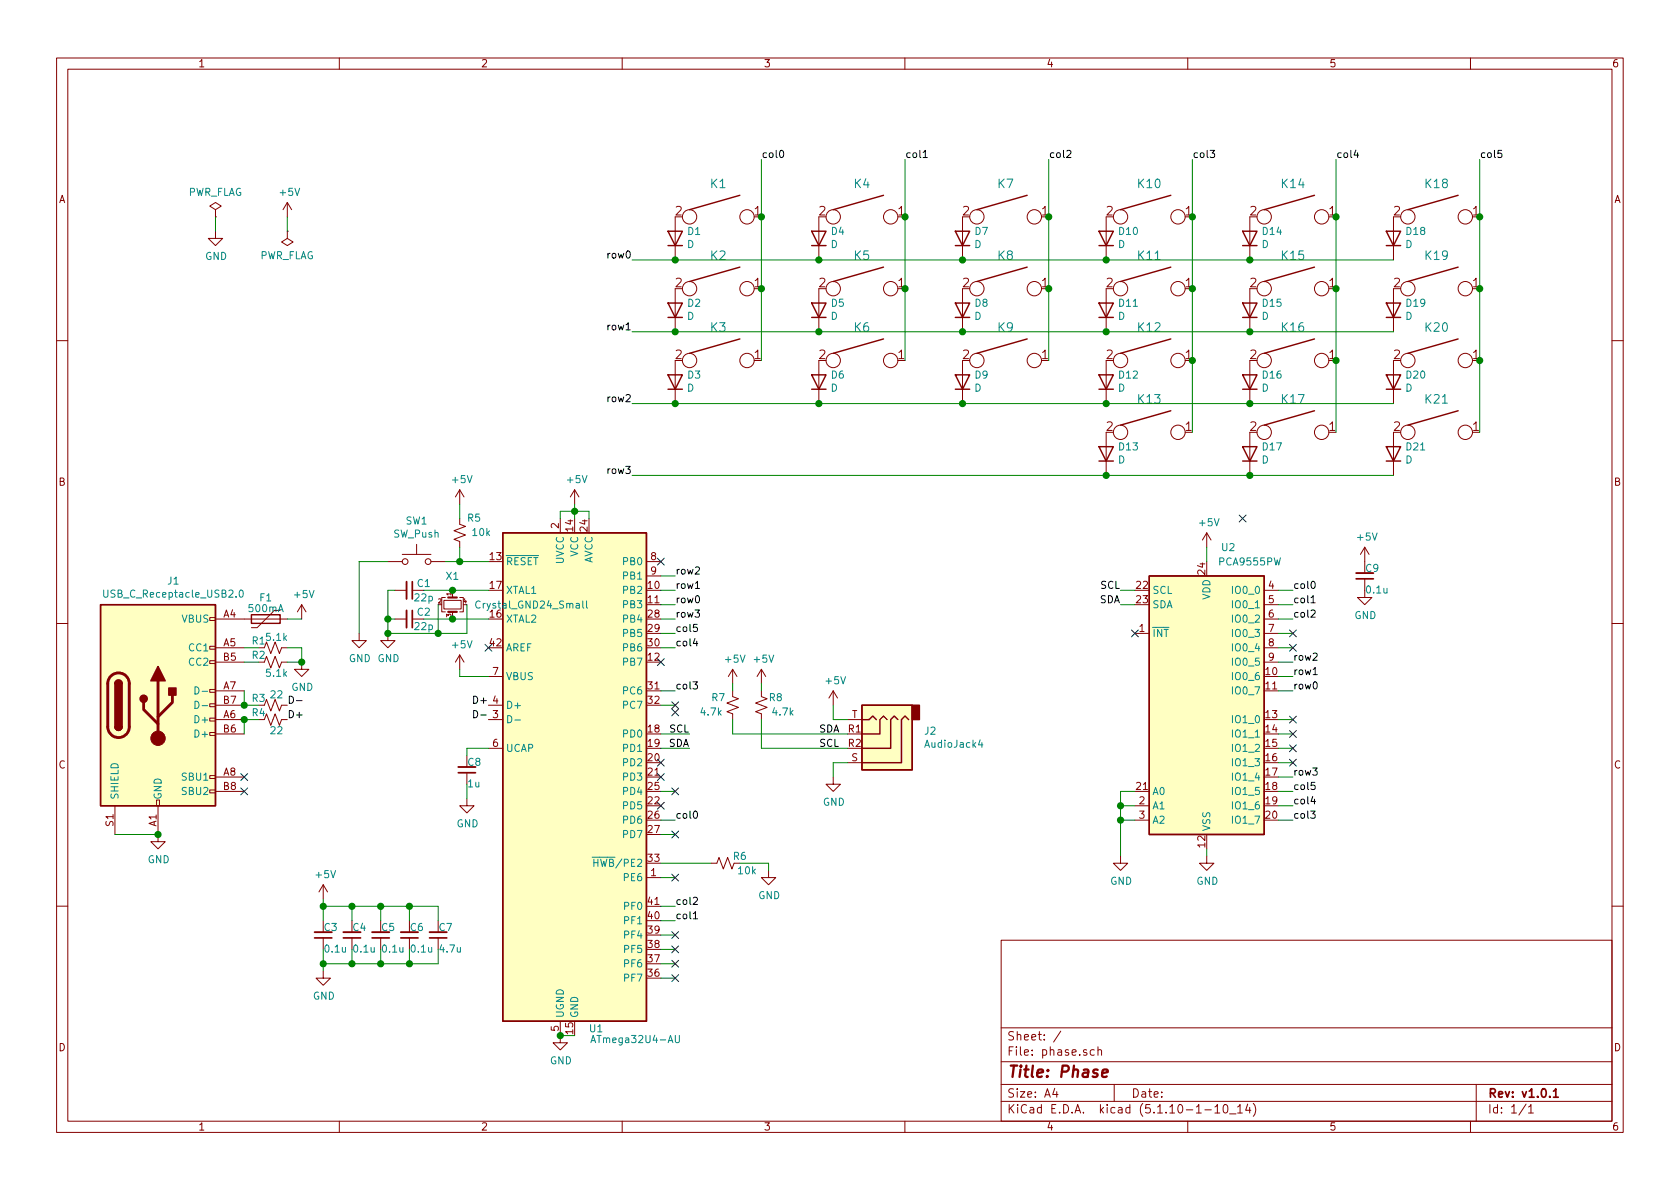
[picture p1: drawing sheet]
EESchema Schematic File Version 4
EELAYER 30 0
EELAYER END
$Descr A4 11693 8268
encoding utf-8
Sheet 1 1
Title "Phase"
Date ""
Rev "v1.0.1"
Comp ""
Comment1 ""
Comment2 ""
Comment3 ""
Comment4 ""
$EndDescr
$Comp
L MCU_Microchip_ATmega:ATmega32U4-AU U1
U 1 1
P 4000 5400
F 0 "U1" H 4150 3650 50  0000 C CNN
F 1 "ATmega32U4-AU" H 4425 3575 50  0000 C CNN
F 2 "Package_QFP:TQFP-44_10x10mm_P0.8mm" H 4000 5400 50  0001 C CIN
F 3 "http://ww1.microchip.com/downloads/en/DeviceDoc/Atmel-7766-8-bit-AVR-ATmega16U4-32U4_Datasheet.pdf" H 4000 5400 50  0001 C CNN
	1    4000 5400
	1    0    0    -1  
$EndComp
$Comp
L phase-rescue:USB_C_Receptacle_USB2.0-Connector J1
U 1 1
P 1100 4900
F 0 "J1" H 1207 5767 50  0000 C CNN
F 1 "USB_C_Receptacle_USB2.0" H 1207 5676 50  0000 C CNN
F 2 "Connector_USB:USB_C_Receptacle_HRO_TYPE-C-31-M-12" H 1250 4900 50  0001 C CNN
F 3 "https://www.usb.org/sites/default/files/documents/usb_type-c.zip" H 1250 4900 50  0001 C CNN
	1    1100 4900
	1    0    0    -1  
$EndComp
Wire Wire Line
	800  5800 1100 5800
$Comp
L power:GND #PWR01
U 1 1
P 1100 5800
F 0 "#PWR01" H 1100 5550 50  0001 C CNN
F 1 "GND" H 1105 5627 50  0000 C CNN
F 2 "" H 1100 5800 50  0001 C CNN
F 3 "" H 1100 5800 50  0001 C CNN
	1    1100 5800
	1    0    0    -1  
$EndComp
Connection ~ 1100 5800
$Comp
L Device:R_Small_US R2
U 1 1
P 1900 4600
F 0 "R2" V 1850 4500 50  0000 C CNN
F 1 "5.1k" V 1975 4625 50  0000 C CNN
F 2 "Resistor_SMD:R_0805_2012Metric_Pad1.15x1.40mm_HandSolder" H 1900 4600 50  0001 C CNN
F 3 "~" H 1900 4600 50  0001 C CNN
	1    1900 4600
	0    1    1    0   
$EndComp
$Comp
L Device:R_Small_US R1
U 1 1
P 1900 4500
F 0 "R1" V 1850 4400 50  0000 C CNN
F 1 "5.1k" V 1825 4525 50  0000 C CNN
F 2 "Resistor_SMD:R_0805_2012Metric_Pad1.15x1.40mm_HandSolder" H 1900 4500 50  0001 C CNN
F 3 "~" H 1900 4500 50  0001 C CNN
	1    1900 4500
	0    1    1    0   
$EndComp
Wire Wire Line
	1700 4500 1800 4500
Wire Wire Line
	2000 4500 2100 4500
Wire Wire Line
	2100 4500 2100 4600
Wire Wire Line
	2100 4600 2000 4600
Wire Wire Line
	1800 4600 1700 4600
$Comp
L power:GND #PWR05
U 1 1
P 2100 4600
F 0 "#PWR05" H 2100 4350 50  0001 C CNN
F 1 "GND" H 2105 4427 50  0000 C CNN
F 2 "" H 2100 4600 50  0001 C CNN
F 3 "" H 2100 4600 50  0001 C CNN
	1    2100 4600
	1    0    0    -1  
$EndComp
Connection ~ 2100 4600
$Comp
L Device:R_Small_US R3
U 1 1
P 1900 4900
F 0 "R3" V 1850 4800 50  0000 C CNN
F 1 "22" V 1825 4925 50  0000 C CNN
F 2 "Resistor_SMD:R_0805_2012Metric_Pad1.15x1.40mm_HandSolder" H 1900 4900 50  0001 C CNN
F 3 "~" H 1900 4900 50  0001 C CNN
	1    1900 4900
	0    1    1    0   
$EndComp
$Comp
L Device:R_Small_US R4
U 1 1
P 1900 5000
F 0 "R4" V 1850 4900 50  0000 C CNN
F 1 "22" V 1975 5025 50  0000 C CNN
F 2 "Resistor_SMD:R_0805_2012Metric_Pad1.15x1.40mm_HandSolder" H 1900 5000 50  0001 C CNN
F 3 "~" H 1900 5000 50  0001 C CNN
	1    1900 5000
	0    1    1    0   
$EndComp
Wire Wire Line
	1700 4800 1700 4900
Wire Wire Line
	1800 4900 1700 4900
Connection ~ 1700 4900
Wire Wire Line
	1700 5000 1700 5100
Wire Wire Line
	1700 5000 1800 5000
Connection ~ 1700 5000
Text Label 2000 4900 0    50   ~ 0
D-
Text Label 2000 5000 0    50   ~ 0
D+
Text Label 3400 4900 2    50   ~ 0
D+
Text Label 3400 5000 2    50   ~ 0
D-
NoConn ~ 1700 5400
NoConn ~ 1700 5500
Wire Wire Line
	4000 7200 3900 7200
$Comp
L power:GND #PWR013
U 1 1
P 3900 7200
F 0 "#PWR013" H 3900 6950 50  0001 C CNN
F 1 "GND" H 3905 7027 50  0000 C CNN
F 2 "" H 3900 7200 50  0001 C CNN
F 3 "" H 3900 7200 50  0001 C CNN
	1    3900 7200
	1    0    0    -1  
$EndComp
Connection ~ 3900 7200
$Comp
L Device:Polyfuse F1
U 1 1
P 1850 4300
F 0 "F1" V 1700 4300 50  0000 C CNN
F 1 "500mA" V 1775 4300 50  0000 C CNN
F 2 "Fuse:Fuse_1206_3216Metric_Pad1.42x1.75mm_HandSolder" H 1900 4100 50  0001 L CNN
F 3 "~" H 1850 4300 50  0001 C CNN
	1    1850 4300
	0    1    1    0   
$EndComp
$Comp
L power:+5V #PWR04
U 1 1
P 2100 4300
F 0 "#PWR04" H 2100 4150 50  0001 C CNN
F 1 "+5V" H 2115 4473 50  0000 C CNN
F 2 "" H 2100 4300 50  0001 C CNN
F 3 "" H 2100 4300 50  0001 C CNN
	1    2100 4300
	1    0    0    -1  
$EndComp
Wire Wire Line
	2000 4300 2100 4300
$Comp
L Device:Crystal_GND24_Small X1
U 1 1
P 3150 4200
F 0 "X1" V 2950 4150 50  0000 L CNN
F 1 "Crystal_GND24_Small" V 3150 4350 50  0000 L CNN
F 2 "Crystal:Crystal_SMD_3225-4Pin_3.2x2.5mm_HandSoldering" H 3150 4200 50  0001 C CNN
F 3 "~" H 3150 4200 50  0001 C CNN
	1    3150 4200
	0    1    1    0   
$EndComp
Wire Wire Line
	3400 4100 3150 4100
Wire Wire Line
	3150 4300 3400 4300
$Comp
L Device:C_Small C2
U 1 1
P 2850 4300
F 0 "C2" V 2800 4400 50  0000 C CNN
F 1 "22p" V 2900 4400 50  0000 C CNN
F 2 "Capacitor_SMD:C_0805_2012Metric_Pad1.15x1.40mm_HandSolder" H 2850 4300 50  0001 C CNN
F 3 "~" H 2850 4300 50  0001 C CNN
	1    2850 4300
	0    1    1    0   
$EndComp
$Comp
L power:GND #PWR09
U 1 1
P 2700 4400
F 0 "#PWR09" H 2700 4150 50  0001 C CNN
F 1 "GND" H 2705 4227 50  0000 C CNN
F 2 "" H 2700 4400 50  0001 C CNN
F 3 "" H 2700 4400 50  0001 C CNN
	1    2700 4400
	1    0    0    -1  
$EndComp
Wire Wire Line
	3150 4100 2950 4100
Connection ~ 3150 4100
Wire Wire Line
	3150 4300 2950 4300
Connection ~ 3150 4300
Wire Wire Line
	2750 4100 2700 4100
$Comp
L Device:C_Small C7
U 1 1
P 3050 6500
F 0 "C7" H 3050 6450 50  0000 R CNN
F 1 "4.7u" H 3050 6600 50  0000 R CNN
F 2 "Capacitor_SMD:C_0805_2012Metric_Pad1.15x1.40mm_HandSolder" H 3050 6500 50  0001 C CNN
F 3 "~" H 3050 6500 50  0001 C CNN
	1    3050 6500
	-1   0    0    1   
$EndComp
$Comp
L Device:C_Small C6
U 1 1
P 2850 6500
F 0 "C6" H 2850 6450 50  0000 R CNN
F 1 "0.1u" H 2850 6600 50  0000 R CNN
F 2 "Capacitor_SMD:C_0805_2012Metric_Pad1.15x1.40mm_HandSolder" H 2850 6500 50  0001 C CNN
F 3 "~" H 2850 6500 50  0001 C CNN
	1    2850 6500
	-1   0    0    1   
$EndComp
$Comp
L Device:C_Small C5
U 1 1
P 2650 6500
F 0 "C5" H 2650 6450 50  0000 R CNN
F 1 "0.1u" H 2650 6600 50  0000 R CNN
F 2 "Capacitor_SMD:C_0805_2012Metric_Pad1.15x1.40mm_HandSolder" H 2650 6500 50  0001 C CNN
F 3 "~" H 2650 6500 50  0001 C CNN
	1    2650 6500
	-1   0    0    1   
$EndComp
$Comp
L Device:C_Small C4
U 1 1
P 2450 6500
F 0 "C4" H 2450 6450 50  0000 R CNN
F 1 "0.1u" H 2450 6600 50  0000 R CNN
F 2 "Capacitor_SMD:C_0805_2012Metric_Pad1.15x1.40mm_HandSolder" H 2450 6500 50  0001 C CNN
F 3 "~" H 2450 6500 50  0001 C CNN
	1    2450 6500
	-1   0    0    1   
$EndComp
$Comp
L Device:C_Small C3
U 1 1
P 2250 6500
F 0 "C3" H 2250 6450 50  0000 R CNN
F 1 "0.1u" H 2250 6600 50  0000 R CNN
F 2 "Capacitor_SMD:C_0805_2012Metric_Pad1.15x1.40mm_HandSolder" H 2250 6500 50  0001 C CNN
F 3 "~" H 2250 6500 50  0001 C CNN
	1    2250 6500
	-1   0    0    1   
$EndComp
$Comp
L Device:C_Small C1
U 1 1
P 2850 4100
F 0 "C1" V 2800 4200 50  0000 C CNN
F 1 "22p" V 2900 4200 50  0000 C CNN
F 2 "Capacitor_SMD:C_0805_2012Metric_Pad1.15x1.40mm_HandSolder" H 2850 4100 50  0001 C CNN
F 3 "~" H 2850 4100 50  0001 C CNN
	1    2850 4100
	0    1    1    0   
$EndComp
Wire Wire Line
	2700 4100 2700 4300
Wire Wire Line
	2700 4300 2750 4300
Connection ~ 2700 4300
Wire Wire Line
	2700 4300 2700 4400
Wire Wire Line
	3250 4200 3250 4400
Wire Wire Line
	3250 4400 3050 4400
Connection ~ 2700 4400
Wire Wire Line
	3050 4200 3050 4400
Connection ~ 3050 4400
Wire Wire Line
	3050 4400 2700 4400
$Comp
L power:+5V #PWR06
U 1 1
P 2250 6250
F 0 "#PWR06" H 2250 6100 50  0001 C CNN
F 1 "+5V" H 2265 6423 50  0000 C CNN
F 2 "" H 2250 6250 50  0001 C CNN
F 3 "" H 2250 6250 50  0001 C CNN
	1    2250 6250
	1    0    0    -1  
$EndComp
$Comp
L power:GND #PWR07
U 1 1
P 2250 6750
F 0 "#PWR07" H 2250 6500 50  0001 C CNN
F 1 "GND" H 2255 6577 50  0000 C CNN
F 2 "" H 2250 6750 50  0001 C CNN
F 3 "" H 2250 6750 50  0001 C CNN
	1    2250 6750
	1    0    0    -1  
$EndComp
Wire Wire Line
	2250 6400 2250 6300
Wire Wire Line
	2250 6300 2450 6300
Wire Wire Line
	3050 6400 3050 6300
Wire Wire Line
	3050 6300 2850 6300
Connection ~ 2650 6300
Wire Wire Line
	2250 6600 2250 6700
Wire Wire Line
	2250 6700 2450 6700
Wire Wire Line
	2650 6700 2850 6700
Connection ~ 2650 6700
Wire Wire Line
	2850 6600 2850 6700
Wire Wire Line
	2650 6600 2650 6700
Wire Wire Line
	2450 6600 2450 6700
Connection ~ 2450 6700
Wire Wire Line
	2450 6700 2650 6700
Wire Wire Line
	2450 6400 2450 6300
Connection ~ 2450 6300
Wire Wire Line
	2450 6300 2650 6300
Wire Wire Line
	2650 6400 2650 6300
Wire Wire Line
	2850 6400 2850 6300
Connection ~ 2850 6300
Wire Wire Line
	2850 6300 2650 6300
Wire Wire Line
	3050 6600 3050 6700
Wire Wire Line
	3050 6700 2850 6700
Connection ~ 2850 6700
Wire Wire Line
	2250 6250 2250 6300
Connection ~ 2250 6300
Wire Wire Line
	2250 6700 2250 6750
Connection ~ 2250 6700
$Comp
L Switch:SW_Push SW1
U 1 1
P 2900 3900
F 0 "SW1" H 2900 4185 50  0000 C CNN
F 1 "SW_Push" H 2900 4094 50  0000 C CNN
F 2 "Resistor_SMD:R_0805_2012Metric_Pad1.15x1.40mm_HandSolder" H 2900 4100 50  0001 C CNN
F 3 "~" H 2900 4100 50  0001 C CNN
	1    2900 3900
	1    0    0    -1  
$EndComp
$Comp
L power:GND #PWR08
U 1 1
P 2500 4400
F 0 "#PWR08" H 2500 4150 50  0001 C CNN
F 1 "GND" H 2505 4227 50  0000 C CNN
F 2 "" H 2500 4400 50  0001 C CNN
F 3 "" H 2500 4400 50  0001 C CNN
	1    2500 4400
	1    0    0    -1  
$EndComp
Wire Wire Line
	2700 3900 2500 3900
Wire Wire Line
	2500 3900 2500 4400
Wire Wire Line
	3100 3900 3200 3900
$Comp
L Device:R_Small_US R5
U 1 1
P 3200 3700
F 0 "R5" H 3100 3600 50  0000 C CNN
F 1 "10k" H 3050 3700 50  0000 C CNN
F 2 "Resistor_SMD:R_0805_2012Metric_Pad1.15x1.40mm_HandSolder" H 3200 3700 50  0001 C CNN
F 3 "~" H 3200 3700 50  0001 C CNN
	1    3200 3700
	-1   0    0    1   
$EndComp
Wire Wire Line
	3200 3800 3200 3900
Connection ~ 3200 3900
Wire Wire Line
	3200 3900 3400 3900
$Comp
L power:+5V #PWR010
U 1 1
P 3200 3500
F 0 "#PWR010" H 3200 3350 50  0001 C CNN
F 1 "+5V" H 3215 3673 50  0000 C CNN
F 2 "" H 3200 3500 50  0001 C CNN
F 3 "" H 3200 3500 50  0001 C CNN
	1    3200 3500
	1    0    0    -1  
$EndComp
Wire Wire Line
	3200 3600 3200 3500
$Comp
L Device:R_Small_US R6
U 1 1
P 5050 6000
F 0 "R6" V 5000 6100 50  0000 C CNN
F 1 "10k" V 5100 6150 50  0000 C CNN
F 2 "Resistor_SMD:R_0805_2012Metric_Pad1.15x1.40mm_HandSolder" H 5050 6000 50  0001 C CNN
F 3 "~" H 5050 6000 50  0001 C CNN
	1    5050 6000
	0    1    1    0   
$EndComp
$Comp
L power:GND #PWR017
U 1 1
P 5350 6050
F 0 "#PWR017" H 5350 5800 50  0001 C CNN
F 1 "GND" H 5355 5877 50  0000 C CNN
F 2 "" H 5350 6050 50  0001 C CNN
F 3 "" H 5350 6050 50  0001 C CNN
	1    5350 6050
	1    0    0    -1  
$EndComp
Wire Wire Line
	5350 6050 5350 6000
Wire Wire Line
	5350 6000 5150 6000
Wire Wire Line
	4950 6000 4600 6000
$Comp
L Device:C_Small C8
U 1 1
P 3250 5350
F 0 "C8" H 3250 5300 50  0000 R CNN
F 1 "1u" H 3250 5450 50  0000 R CNN
F 2 "Capacitor_SMD:C_0805_2012Metric_Pad1.15x1.40mm_HandSolder" H 3250 5350 50  0001 C CNN
F 3 "~" H 3250 5350 50  0001 C CNN
	1    3250 5350
	-1   0    0    1   
$EndComp
$Comp
L power:GND #PWR012
U 1 1
P 3250 5550
F 0 "#PWR012" H 3250 5300 50  0001 C CNN
F 1 "GND" H 3255 5377 50  0000 C CNN
F 2 "" H 3250 5550 50  0001 C CNN
F 3 "" H 3250 5550 50  0001 C CNN
	1    3250 5550
	1    0    0    -1  
$EndComp
Wire Wire Line
	3400 5200 3250 5200
Wire Wire Line
	3250 5200 3250 5250
Wire Wire Line
	3250 5550 3250 5450
$Comp
L power:+5V #PWR011
U 1 1
P 3200 4650
F 0 "#PWR011" H 3200 4500 50  0001 C CNN
F 1 "+5V" H 3215 4823 50  0000 C CNN
F 2 "" H 3200 4650 50  0001 C CNN
F 3 "" H 3200 4650 50  0001 C CNN
	1    3200 4650
	1    0    0    -1  
$EndComp
Wire Wire Line
	3200 4650 3200 4700
Wire Wire Line
	3200 4700 3400 4700
NoConn ~ 3400 4500
$Comp
L power:+5V #PWR014
U 1 1
P 4000 3500
F 0 "#PWR014" H 4000 3350 50  0001 C CNN
F 1 "+5V" H 4015 3673 50  0000 C CNN
F 2 "" H 4000 3500 50  0001 C CNN
F 3 "" H 4000 3500 50  0001 C CNN
	1    4000 3500
	1    0    0    -1  
$EndComp
Wire Wire Line
	3900 3600 3900 3550
Wire Wire Line
	3900 3550 4000 3550
Wire Wire Line
	4000 3550 4000 3500
Wire Wire Line
	4000 3600 4000 3550
Connection ~ 4000 3550
Wire Wire Line
	4000 3550 4100 3550
Wire Wire Line
	4100 3550 4100 3600
$Comp
L keyboard_parts:KEYSW K2
U 1 1
P 5000 2000
F 0 "K2" H 5000 2233 60  0000 C CNN
F 1 "KEYSW" H 5000 1900 60  0001 C CNN
F 2 "keyswitches:Kailh_socket_MX_optional_reversible" H 5000 2000 60  0001 C CNN
F 3 "" H 5000 2000 60  0000 C CNN
	1    5000 2000
	1    0    0    -1  
$EndComp
$Comp
L keyboard_parts:KEYSW K3
U 1 1
P 5000 2500
F 0 "K3" H 5000 2733 60  0000 C CNN
F 1 "KEYSW" H 5000 2400 60  0001 C CNN
F 2 "keyswitches:Kailh_socket_MX_optional_reversible" H 5000 2500 60  0001 C CNN
F 3 "" H 5000 2500 60  0000 C CNN
	1    5000 2500
	1    0    0    -1  
$EndComp
$Comp
L keyboard_parts:KEYSW K1
U 1 1
P 5000 1500
F 0 "K1" H 5000 1733 60  0000 C CNN
F 1 "KEYSW" H 5000 1400 60  0001 C CNN
F 2 "keyswitches:Kailh_socket_MX_optional_reversible" H 5500 50  60  0001 C CNN
F 3 "" H 5000 1500 60  0000 C CNN
	1    5000 1500
	1    0    0    -1  
$EndComp
$Comp
L Device:D D1
U 1 1
P 4700 1650
F 0 "D1" V 4746 1570 50  0000 R CNN
F 1 "D" V 4655 1570 50  0000 R CNN
F 2 "phase:D_SOD-123-dual" H 4700 1650 50  0001 C CNN
F 3 "~" H 4700 1650 50  0001 C CNN
	1    4700 1650
	0    -1   -1   0   
$EndComp
Text Label 5300 1100 0    50   ~ 0
col0
Text Label 6300 1100 0    50   ~ 0
col1
Text Label 7300 1100 0    50   ~ 0
col2
Text Label 8300 1100 0    50   ~ 0
col3
Text Label 9300 1100 0    50   ~ 0
col4
Text Label 10300 1100 0    50   ~ 0
col5
Text Label 4400 1800 2    50   ~ 0
row0
Text Label 4400 2300 2    50   ~ 0
row1
Text Label 4400 2800 2    50   ~ 0
row2
Text Label 4400 3300 2    50   ~ 0
row3
Wire Wire Line
	5300 1100 5300 1500
Connection ~ 5300 1500
Wire Wire Line
	5300 1500 5300 2000
Connection ~ 5300 2000
Wire Wire Line
	5300 2000 5300 2500
Connection ~ 4700 1800
Wire Wire Line
	4700 1800 4400 1800
$Comp
L power:PWR_FLAG #FLG01
U 1 1
P 1500 1500
F 0 "#FLG01" H 1500 1575 50  0001 C CNN
F 1 "PWR_FLAG" H 1500 1673 50  0000 C CNN
F 2 "" H 1500 1500 50  0001 C CNN
F 3 "~" H 1500 1500 50  0001 C CNN
	1    1500 1500
	1    0    0    -1  
$EndComp
$Comp
L power:PWR_FLAG #FLG02
U 1 1
P 2000 1600
F 0 "#FLG02" H 2000 1675 50  0001 C CNN
F 1 "PWR_FLAG" H 2000 1773 50  0000 C CNN
F 2 "" H 2000 1600 50  0001 C CNN
F 3 "~" H 2000 1600 50  0001 C CNN
	1    2000 1600
	-1   0    0    1   
$EndComp
$Comp
L power:GND #PWR02
U 1 1
P 1500 1600
F 0 "#PWR02" H 1500 1350 50  0001 C CNN
F 1 "GND" H 1505 1427 50  0000 C CNN
F 2 "" H 1500 1600 50  0001 C CNN
F 3 "" H 1500 1600 50  0001 C CNN
	1    1500 1600
	1    0    0    -1  
$EndComp
$Comp
L power:+5V #PWR03
U 1 1
P 2000 1500
F 0 "#PWR03" H 2000 1350 50  0001 C CNN
F 1 "+5V" H 2015 1673 50  0000 C CNN
F 2 "" H 2000 1500 50  0001 C CNN
F 3 "" H 2000 1500 50  0001 C CNN
	1    2000 1500
	1    0    0    -1  
$EndComp
Wire Wire Line
	1500 1500 1500 1600
Wire Wire Line
	2000 1500 2000 1600
Text Label 4700 4200 0    50   ~ 0
row0
Text Label 4700 4100 0    50   ~ 0
row1
Text Label 4700 4000 0    50   ~ 0
row2
Text Label 4700 4300 0    50   ~ 0
row3
Text Label 4700 5700 0    50   ~ 0
col0
Text Label 4700 6400 0    50   ~ 0
col1
Text Label 4700 6300 0    50   ~ 0
col2
Text Label 4700 4800 0    50   ~ 0
col3
Text Label 4700 4500 0    50   ~ 0
col4
Text Label 4700 4400 0    50   ~ 0
col5
Wire Wire Line
	4600 4000 4700 4000
Wire Wire Line
	4600 4200 4700 4200
Wire Wire Line
	4600 4800 4700 4800
Wire Wire Line
	4600 5500 4700 5500
Wire Wire Line
	4600 5800 4700 5800
Wire Wire Line
	4600 6100 4700 6100
Wire Wire Line
	4600 6500 4700 6500
Wire Wire Line
	4600 6600 4700 6600
Wire Wire Line
	4600 6700 4700 6700
Wire Wire Line
	4600 6800 4700 6800
NoConn ~ 4600 3900
NoConn ~ 4600 4600
NoConn ~ 4700 6100
NoConn ~ 4600 5300
NoConn ~ 4600 5400
NoConn ~ 4600 5600
NoConn ~ 4700 5800
$Comp
L Device:R_Small_US R7
U 1 1
P 5100 4900
F 0 "R7" H 5200 4850 50  0000 C CNN
F 1 "4.7k" H 5250 4950 50  0000 C CNN
F 2 "Resistor_SMD:R_0805_2012Metric_Pad1.15x1.40mm_HandSolder" H 5100 4900 50  0001 C CNN
F 3 "~" H 5100 4900 50  0001 C CNN
	1    5100 4900
	-1   0    0    1   
$EndComp
$Comp
L Device:R_Small_US R8
U 1 1
P 5300 4900
F 0 "R8" H 5200 4850 50  0000 C CNN
F 1 "4.7k" H 5150 4950 50  0000 C CNN
F 2 "Resistor_SMD:R_0805_2012Metric_Pad1.15x1.40mm_HandSolder" H 5300 4900 50  0001 C CNN
F 3 "~" H 5300 4900 50  0001 C CNN
	1    5300 4900
	-1   0    0    1   
$EndComp
$Comp
L power:+5V #PWR015
U 1 1
P 5100 4750
F 0 "#PWR015" H 5100 4600 50  0001 C CNN
F 1 "+5V" H 5115 4923 50  0000 C CNN
F 2 "" H 5100 4750 50  0001 C CNN
F 3 "" H 5100 4750 50  0001 C CNN
	1    5100 4750
	1    0    0    -1  
$EndComp
$Comp
L power:+5V #PWR016
U 1 1
P 5300 4750
F 0 "#PWR016" H 5300 4600 50  0001 C CNN
F 1 "+5V" H 5315 4923 50  0000 C CNN
F 2 "" H 5300 4750 50  0001 C CNN
F 3 "" H 5300 4750 50  0001 C CNN
	1    5300 4750
	1    0    0    -1  
$EndComp
$Comp
L power:+5V #PWR018
U 1 1
P 5800 4900
F 0 "#PWR018" H 5800 4750 50  0001 C CNN
F 1 "+5V" H 5815 5073 50  0000 C CNN
F 2 "" H 5800 4900 50  0001 C CNN
F 3 "" H 5800 4900 50  0001 C CNN
	1    5800 4900
	1    0    0    -1  
$EndComp
Wire Wire Line
	5300 4750 5300 4800
Wire Wire Line
	5100 4750 5100 4800
Wire Wire Line
	5100 5000 5100 5100
Wire Wire Line
	5300 5000 5300 5200
Text Label 5700 5200 0    50   ~ 0
SCL
$Comp
L Interface_Expansion:PCA9555PW U2
U 1 1
P 8400 4900
F 0 "U2" H 8550 6000 50  0000 C CNN
F 1 "PCA9555PW" H 8700 5900 50  0000 C CNN
F 2 "Package_SO:TSSOP-24_4.4x7.8mm_P0.65mm" H 8400 4900 50  0001 C CNN
F 3 "https://www.nxp.com/docs/en/data-sheet/PCA9555.pdf" H 8400 4900 50  0001 C CNN
	1    8400 4900
	1    0    0    -1  
$EndComp
Text Label 7800 4200 2    50   ~ 0
SDA
Text Label 7800 4100 2    50   ~ 0
SCL
Wire Wire Line
	7800 4100 7900 4100
Wire Wire Line
	7800 4200 7900 4200
NoConn ~ 7900 4400
$Comp
L power:GND #PWR020
U 1 1
P 7800 5950
F 0 "#PWR020" H 7800 5700 50  0001 C CNN
F 1 "GND" H 7805 5777 50  0000 C CNN
F 2 "" H 7800 5950 50  0001 C CNN
F 3 "" H 7800 5950 50  0001 C CNN
	1    7800 5950
	1    0    0    -1  
$EndComp
Wire Wire Line
	7900 5500 7800 5500
Wire Wire Line
	7800 5500 7800 5600
Wire Wire Line
	7900 5600 7800 5600
Connection ~ 7800 5600
Wire Wire Line
	7800 5600 7800 5700
Wire Wire Line
	7900 5700 7800 5700
Connection ~ 7800 5700
Wire Wire Line
	7800 5700 7800 5950
$Comp
L power:GND #PWR022
U 1 1
P 8400 5950
F 0 "#PWR022" H 8400 5700 50  0001 C CNN
F 1 "GND" H 8405 5777 50  0000 C CNN
F 2 "" H 8400 5950 50  0001 C CNN
F 3 "" H 8400 5950 50  0001 C CNN
	1    8400 5950
	1    0    0    -1  
$EndComp
Wire Wire Line
	8400 5900 8400 5950
$Comp
L power:+5V #PWR021
U 1 1
P 8400 3800
F 0 "#PWR021" H 8400 3650 50  0001 C CNN
F 1 "+5V" H 8415 3973 50  0000 C CNN
F 2 "" H 8400 3800 50  0001 C CNN
F 3 "" H 8400 3800 50  0001 C CNN
	1    8400 3800
	1    0    0    -1  
$EndComp
Wire Wire Line
	8400 3900 8400 3800
Text Label 9000 4800 0    50   ~ 0
row0
Text Label 9000 4700 0    50   ~ 0
row1
Text Label 9000 4600 0    50   ~ 0
row2
Text Label 9000 5400 0    50   ~ 0
row3
Text Label 9000 4100 0    50   ~ 0
col0
Text Label 9000 4200 0    50   ~ 0
col1
Text Label 9000 4300 0    50   ~ 0
col2
Text Label 9000 5700 0    50   ~ 0
col3
Text Label 9000 5600 0    50   ~ 0
col4
Text Label 9000 5500 0    50   ~ 0
col5
Wire Wire Line
	8900 4100 9000 4100
Wire Wire Line
	8900 4200 9000 4200
Wire Wire Line
	8900 4300 9000 4300
Wire Wire Line
	8900 4400 9000 4400
Wire Wire Line
	8900 5000 9000 5000
Wire Wire Line
	8900 5100 9000 5100
Wire Wire Line
	8900 5200 9000 5200
Wire Wire Line
	8900 5300 9000 5300
Wire Wire Line
	8900 5400 9000 5400
Wire Wire Line
	8900 5500 9000 5500
Wire Wire Line
	10300 1100 10300 1500
$Comp
L keyboard_parts:KEYSW K18
U 1 1
P 10000 1500
F 0 "K18" H 10000 1733 60  0000 C CNN
F 1 "KEYSW" H 10000 1400 60  0001 C CNN
F 2 "keyswitches:Kailh_socket_MX_optional_reversible" H 10000 1500 60  0001 C CNN
F 3 "" H 10000 1500 60  0000 C CNN
	1    10000 1500
	1    0    0    -1  
$EndComp
Connection ~ 10300 1500
Wire Wire Line
	10300 1500 10300 2000
$Comp
L keyboard_parts:KEYSW K19
U 1 1
P 10000 2000
F 0 "K19" H 10000 2233 60  0000 C CNN
F 1 "KEYSW" H 10000 1900 60  0001 C CNN
F 2 "keyswitches:Kailh_socket_MX_optional_reversible" H 10000 2000 60  0001 C CNN
F 3 "" H 10000 2000 60  0000 C CNN
	1    10000 2000
	1    0    0    -1  
$EndComp
Connection ~ 10300 2000
Wire Wire Line
	10300 2000 10300 2500
$Comp
L keyboard_parts:KEYSW K20
U 1 1
P 10000 2500
F 0 "K20" H 10000 2733 60  0000 C CNN
F 1 "KEYSW" H 10000 2400 60  0001 C CNN
F 2 "keyswitches:Kailh_socket_MX_optional_reversible" H 10000 2500 60  0001 C CNN
F 3 "" H 10000 2500 60  0000 C CNN
	1    10000 2500
	1    0    0    -1  
$EndComp
Connection ~ 10300 2500
Wire Wire Line
	10300 2500 10300 3000
$Comp
L keyboard_parts:KEYSW K21
U 1 1
P 10000 3000
F 0 "K21" H 10000 3233 60  0000 C CNN
F 1 "KEYSW" H 10000 2900 60  0001 C CNN
F 2 "keyswitches:Kailh_socket_MX_optional_reversible" H 10000 3000 60  0001 C CNN
F 3 "" H 10000 3000 60  0000 C CNN
	1    10000 3000
	1    0    0    -1  
$EndComp
$Comp
L keyboard_parts:KEYSW K14
U 1 1
P 9000 1500
F 0 "K14" H 9000 1733 60  0000 C CNN
F 1 "KEYSW" H 9000 1400 60  0001 C CNN
F 2 "keyswitches:Kailh_socket_MX_optional_reversible" H 9000 1500 60  0001 C CNN
F 3 "" H 9000 1500 60  0000 C CNN
	1    9000 1500
	1    0    0    -1  
$EndComp
$Comp
L keyboard_parts:KEYSW K15
U 1 1
P 9000 2000
F 0 "K15" H 9000 2233 60  0000 C CNN
F 1 "KEYSW" H 9000 1900 60  0001 C CNN
F 2 "keyswitches:Kailh_socket_MX_optional_reversible" H 9000 2000 60  0001 C CNN
F 3 "" H 9000 2000 60  0000 C CNN
	1    9000 2000
	1    0    0    -1  
$EndComp
$Comp
L keyboard_parts:KEYSW K16
U 1 1
P 9000 2500
F 0 "K16" H 9000 2733 60  0000 C CNN
F 1 "KEYSW" H 9000 2400 60  0001 C CNN
F 2 "keyswitches:Kailh_socket_MX_optional_reversible" H 9000 2500 60  0001 C CNN
F 3 "" H 9000 2500 60  0000 C CNN
	1    9000 2500
	1    0    0    -1  
$EndComp
$Comp
L keyboard_parts:KEYSW K10
U 1 1
P 8000 1500
F 0 "K10" H 8000 1733 60  0000 C CNN
F 1 "KEYSW" H 8000 1400 60  0001 C CNN
F 2 "keyswitches:Kailh_socket_MX_optional_reversible" H 8000 1500 60  0001 C CNN
F 3 "" H 8000 1500 60  0000 C CNN
	1    8000 1500
	1    0    0    -1  
$EndComp
$Comp
L keyboard_parts:KEYSW K11
U 1 1
P 8000 2000
F 0 "K11" H 8000 2233 60  0000 C CNN
F 1 "KEYSW" H 8000 1900 60  0001 C CNN
F 2 "keyswitches:Kailh_socket_MX_optional_reversible" H 8000 2000 60  0001 C CNN
F 3 "" H 8000 2000 60  0000 C CNN
	1    8000 2000
	1    0    0    -1  
$EndComp
$Comp
L keyboard_parts:KEYSW K12
U 1 1
P 8000 2500
F 0 "K12" H 8000 2733 60  0000 C CNN
F 1 "KEYSW" H 8000 2400 60  0001 C CNN
F 2 "keyswitches:Kailh_socket_MX_optional_reversible" H 8000 2500 60  0001 C CNN
F 3 "" H 8000 2500 60  0000 C CNN
	1    8000 2500
	1    0    0    -1  
$EndComp
$Comp
L keyboard_parts:KEYSW K7
U 1 1
P 7000 1500
F 0 "K7" H 7000 1733 60  0000 C CNN
F 1 "KEYSW" H 7000 1400 60  0001 C CNN
F 2 "keyswitches:Kailh_socket_MX_optional_reversible" H 7000 1500 60  0001 C CNN
F 3 "" H 7000 1500 60  0000 C CNN
	1    7000 1500
	1    0    0    -1  
$EndComp
$Comp
L keyboard_parts:KEYSW K8
U 1 1
P 7000 2000
F 0 "K8" H 7000 2233 60  0000 C CNN
F 1 "KEYSW" H 7000 1900 60  0001 C CNN
F 2 "keyswitches:Kailh_socket_MX_optional_reversible" H 7000 2000 60  0001 C CNN
F 3 "" H 7000 2000 60  0000 C CNN
	1    7000 2000
	1    0    0    -1  
$EndComp
$Comp
L keyboard_parts:KEYSW K9
U 1 1
P 7000 2500
F 0 "K9" H 7000 2733 60  0000 C CNN
F 1 "KEYSW" H 7000 2400 60  0001 C CNN
F 2 "keyswitches:Kailh_socket_MX_optional_reversible" H 7000 2500 60  0001 C CNN
F 3 "" H 7000 2500 60  0000 C CNN
	1    7000 2500
	1    0    0    -1  
$EndComp
$Comp
L keyboard_parts:KEYSW K4
U 1 1
P 6000 1500
F 0 "K4" H 6000 1733 60  0000 C CNN
F 1 "KEYSW" H 6000 1400 60  0001 C CNN
F 2 "keyswitches:Kailh_socket_MX_optional_reversible" H 6000 1500 60  0001 C CNN
F 3 "" H 6000 1500 60  0000 C CNN
	1    6000 1500
	1    0    0    -1  
$EndComp
$Comp
L keyboard_parts:KEYSW K5
U 1 1
P 6000 2000
F 0 "K5" H 6000 2233 60  0000 C CNN
F 1 "KEYSW" H 6000 1900 60  0001 C CNN
F 2 "keyswitches:Kailh_socket_MX_optional_reversible" H 6000 2000 60  0001 C CNN
F 3 "" H 6000 2000 60  0000 C CNN
	1    6000 2000
	1    0    0    -1  
$EndComp
$Comp
L keyboard_parts:KEYSW K6
U 1 1
P 6000 2500
F 0 "K6" H 6000 2733 60  0000 C CNN
F 1 "KEYSW" H 6000 2400 60  0001 C CNN
F 2 "keyswitches:Kailh_socket_MX_optional_reversible" H 6000 2500 60  0001 C CNN
F 3 "" H 6000 2500 60  0000 C CNN
	1    6000 2500
	1    0    0    -1  
$EndComp
Wire Wire Line
	6300 1100 6300 1500
Connection ~ 6300 1500
Wire Wire Line
	6300 1500 6300 2000
Connection ~ 6300 2000
Wire Wire Line
	6300 2000 6300 2500
Wire Wire Line
	7300 1100 7300 1500
Connection ~ 7300 1500
Wire Wire Line
	7300 1500 7300 2000
Connection ~ 7300 2000
Wire Wire Line
	7300 2000 7300 2500
Wire Wire Line
	8300 1100 8300 1500
Connection ~ 8300 1500
Wire Wire Line
	8300 1500 8300 2000
Connection ~ 8300 2000
Wire Wire Line
	8300 2000 8300 2500
Wire Wire Line
	9300 1100 9300 1500
Connection ~ 9300 1500
Wire Wire Line
	9300 1500 9300 2000
Connection ~ 9300 2000
Wire Wire Line
	9300 2000 9300 2500
Connection ~ 9300 2500
Wire Wire Line
	9300 2500 9300 3000
Connection ~ 8300 2500
Wire Wire Line
	8300 2500 8300 3000
$Comp
L keyboard_parts:KEYSW K17
U 1 1
P 9000 3000
F 0 "K17" H 9000 3233 60  0000 C CNN
F 1 "KEYSW" H 9000 2900 60  0001 C CNN
F 2 "keyswitches:Kailh_socket_MX_optional_reversible" H 9000 3000 60  0001 C CNN
F 3 "" H 9000 3000 60  0000 C CNN
	1    9000 3000
	1    0    0    -1  
$EndComp
$Comp
L keyboard_parts:KEYSW K13
U 1 1
P 8000 3000
F 0 "K13" H 8000 3233 60  0000 C CNN
F 1 "KEYSW" H 8000 2900 60  0001 C CNN
F 2 "keyswitches:Kailh_socket_MX_optional_reversible" H 8000 3000 60  0001 C CNN
F 3 "" H 8000 3000 60  0000 C CNN
	1    8000 3000
	1    0    0    -1  
$EndComp
$Comp
L power:GND #PWR019
U 1 1
P 5800 5400
F 0 "#PWR019" H 5800 5150 50  0001 C CNN
F 1 "GND" H 5805 5227 50  0000 C CNN
F 2 "" H 5800 5400 50  0001 C CNN
F 3 "" H 5800 5400 50  0001 C CNN
	1    5800 5400
	1    0    0    -1  
$EndComp
Wire Wire Line
	5900 5300 5800 5300
Wire Wire Line
	5800 5300 5800 5400
Wire Wire Line
	4400 3300 7700 3300
Wire Wire Line
	4700 1800 5700 1800
Wire Wire Line
	4400 2800 4700 2800
Wire Wire Line
	4400 2300 4700 2300
$Comp
L Device:D D2
U 1 1
P 4700 2150
F 0 "D2" V 4746 2070 50  0000 R CNN
F 1 "D" V 4655 2070 50  0000 R CNN
F 2 "phase:D_SOD-123-dual" H 4700 2150 50  0001 C CNN
F 3 "~" H 4700 2150 50  0001 C CNN
	1    4700 2150
	0    -1   -1   0   
$EndComp
Connection ~ 4700 2300
Wire Wire Line
	4700 2300 5700 2300
$Comp
L Device:D D3
U 1 1
P 4700 2650
F 0 "D3" V 4746 2570 50  0000 R CNN
F 1 "D" V 4655 2570 50  0000 R CNN
F 2 "phase:D_SOD-123-dual" H 4700 2650 50  0001 C CNN
F 3 "~" H 4700 2650 50  0001 C CNN
	1    4700 2650
	0    -1   -1   0   
$EndComp
Connection ~ 4700 2800
Wire Wire Line
	4700 2800 5700 2800
$Comp
L Device:D D18
U 1 1
P 9700 1650
F 0 "D18" V 9746 1570 50  0000 R CNN
F 1 "D" V 9655 1570 50  0000 R CNN
F 2 "phase:D_SOD-123-dual" H 9700 1650 50  0001 C CNN
F 3 "~" H 9700 1650 50  0001 C CNN
	1    9700 1650
	0    -1   -1   0   
$EndComp
$Comp
L Device:D D19
U 1 1
P 9700 2150
F 0 "D19" V 9746 2070 50  0000 R CNN
F 1 "D" V 9655 2070 50  0000 R CNN
F 2 "phase:D_SOD-123-dual" H 9700 2150 50  0001 C CNN
F 3 "~" H 9700 2150 50  0001 C CNN
	1    9700 2150
	0    -1   -1   0   
$EndComp
$Comp
L Device:D D20
U 1 1
P 9700 2650
F 0 "D20" V 9746 2570 50  0000 R CNN
F 1 "D" V 9655 2570 50  0000 R CNN
F 2 "phase:D_SOD-123-dual" H 9700 2650 50  0001 C CNN
F 3 "~" H 9700 2650 50  0001 C CNN
	1    9700 2650
	0    -1   -1   0   
$EndComp
$Comp
L Device:D D21
U 1 1
P 9700 3150
F 0 "D21" V 9746 3070 50  0000 R CNN
F 1 "D" V 9655 3070 50  0000 R CNN
F 2 "phase:D_SOD-123-dual" H 9700 3150 50  0001 C CNN
F 3 "~" H 9700 3150 50  0001 C CNN
	1    9700 3150
	0    -1   -1   0   
$EndComp
$Comp
L Device:D D17
U 1 1
P 8700 3150
F 0 "D17" V 8746 3070 50  0000 R CNN
F 1 "D" V 8655 3070 50  0000 R CNN
F 2 "phase:D_SOD-123-dual" H 8700 3150 50  0001 C CNN
F 3 "~" H 8700 3150 50  0001 C CNN
	1    8700 3150
	0    -1   -1   0   
$EndComp
Connection ~ 8700 3300
Wire Wire Line
	8700 3300 9700 3300
$Comp
L Device:D D13
U 1 1
P 7700 3150
F 0 "D13" V 7746 3070 50  0000 R CNN
F 1 "D" V 7655 3070 50  0000 R CNN
F 2 "phase:D_SOD-123-dual" H 7700 3150 50  0001 C CNN
F 3 "~" H 7700 3150 50  0001 C CNN
	1    7700 3150
	0    -1   -1   0   
$EndComp
Connection ~ 7700 3300
Wire Wire Line
	7700 3300 8700 3300
$Comp
L Device:D D14
U 1 1
P 8700 1650
F 0 "D14" V 8746 1570 50  0000 R CNN
F 1 "D" V 8655 1570 50  0000 R CNN
F 2 "phase:D_SOD-123-dual" H 8700 1650 50  0001 C CNN
F 3 "~" H 8700 1650 50  0001 C CNN
	1    8700 1650
	0    -1   -1   0   
$EndComp
$Comp
L Device:D D10
U 1 1
P 7700 1650
F 0 "D10" V 7746 1570 50  0000 R CNN
F 1 "D" V 7655 1570 50  0000 R CNN
F 2 "phase:D_SOD-123-dual" H 7700 1650 50  0001 C CNN
F 3 "~" H 7700 1650 50  0001 C CNN
	1    7700 1650
	0    -1   -1   0   
$EndComp
$Comp
L Device:D D7
U 1 1
P 6700 1650
F 0 "D7" V 6746 1570 50  0000 R CNN
F 1 "D" V 6655 1570 50  0000 R CNN
F 2 "phase:D_SOD-123-dual" H 6700 1650 50  0001 C CNN
F 3 "~" H 6700 1650 50  0001 C CNN
	1    6700 1650
	0    -1   -1   0   
$EndComp
$Comp
L Device:D D15
U 1 1
P 8700 2150
F 0 "D15" V 8746 2070 50  0000 R CNN
F 1 "D" V 8655 2070 50  0000 R CNN
F 2 "phase:D_SOD-123-dual" H 8700 2150 50  0001 C CNN
F 3 "~" H 8700 2150 50  0001 C CNN
	1    8700 2150
	0    -1   -1   0   
$EndComp
$Comp
L Device:D D11
U 1 1
P 7700 2150
F 0 "D11" V 7746 2070 50  0000 R CNN
F 1 "D" V 7655 2070 50  0000 R CNN
F 2 "phase:D_SOD-123-dual" H 7700 2150 50  0001 C CNN
F 3 "~" H 7700 2150 50  0001 C CNN
	1    7700 2150
	0    -1   -1   0   
$EndComp
$Comp
L Device:D D8
U 1 1
P 6700 2150
F 0 "D8" V 6746 2070 50  0000 R CNN
F 1 "D" V 6655 2070 50  0000 R CNN
F 2 "phase:D_SOD-123-dual" H 6700 2150 50  0001 C CNN
F 3 "~" H 6700 2150 50  0001 C CNN
	1    6700 2150
	0    -1   -1   0   
$EndComp
$Comp
L Device:D D16
U 1 1
P 8700 2650
F 0 "D16" V 8746 2570 50  0000 R CNN
F 1 "D" V 8655 2570 50  0000 R CNN
F 2 "phase:D_SOD-123-dual" H 8700 2650 50  0001 C CNN
F 3 "~" H 8700 2650 50  0001 C CNN
	1    8700 2650
	0    -1   -1   0   
$EndComp
$Comp
L Device:D D12
U 1 1
P 7700 2650
F 0 "D12" V 7746 2570 50  0000 R CNN
F 1 "D" V 7655 2570 50  0000 R CNN
F 2 "phase:D_SOD-123-dual" H 7700 2650 50  0001 C CNN
F 3 "~" H 7700 2650 50  0001 C CNN
	1    7700 2650
	0    -1   -1   0   
$EndComp
$Comp
L Device:D D9
U 1 1
P 6700 2650
F 0 "D9" V 6746 2570 50  0000 R CNN
F 1 "D" V 6655 2570 50  0000 R CNN
F 2 "phase:D_SOD-123-dual" H 6700 2650 50  0001 C CNN
F 3 "~" H 6700 2650 50  0001 C CNN
	1    6700 2650
	0    -1   -1   0   
$EndComp
$Comp
L Device:D D4
U 1 1
P 5700 1650
F 0 "D4" V 5746 1570 50  0000 R CNN
F 1 "D" V 5655 1570 50  0000 R CNN
F 2 "phase:D_SOD-123-dual" H 5700 1650 50  0001 C CNN
F 3 "~" H 5700 1650 50  0001 C CNN
	1    5700 1650
	0    -1   -1   0   
$EndComp
Connection ~ 5700 1800
Wire Wire Line
	5700 1800 6700 1800
$Comp
L Device:D D5
U 1 1
P 5700 2150
F 0 "D5" V 5746 2070 50  0000 R CNN
F 1 "D" V 5655 2070 50  0000 R CNN
F 2 "phase:D_SOD-123-dual" H 5700 2150 50  0001 C CNN
F 3 "~" H 5700 2150 50  0001 C CNN
	1    5700 2150
	0    -1   -1   0   
$EndComp
Connection ~ 5700 2300
Wire Wire Line
	5700 2300 6700 2300
$Comp
L Device:D D6
U 1 1
P 5700 2650
F 0 "D6" V 5746 2570 50  0000 R CNN
F 1 "D" V 5655 2570 50  0000 R CNN
F 2 "phase:D_SOD-123-dual" H 5700 2650 50  0001 C CNN
F 3 "~" H 5700 2650 50  0001 C CNN
	1    5700 2650
	0    -1   -1   0   
$EndComp
Connection ~ 5700 2800
Wire Wire Line
	5700 2800 6700 2800
Connection ~ 6700 2800
Wire Wire Line
	6700 2800 7700 2800
Connection ~ 6700 2300
Wire Wire Line
	6700 2300 7700 2300
Connection ~ 6700 1800
Wire Wire Line
	6700 1800 7700 1800
Connection ~ 7700 1800
Wire Wire Line
	7700 1800 8700 1800
Connection ~ 7700 2300
Wire Wire Line
	7700 2300 8700 2300
Connection ~ 7700 2800
Wire Wire Line
	7700 2800 8700 2800
Connection ~ 8700 2800
Wire Wire Line
	8700 2800 9700 2800
Connection ~ 8700 2300
Wire Wire Line
	8700 2300 9700 2300
Connection ~ 8700 1800
Wire Wire Line
	8700 1800 9700 1800
$Comp
L Device:C_Small C9
U 1 1
P 9500 4000
F 0 "C9" H 9500 3950 50  0000 R CNN
F 1 "0.1u" H 9500 4100 50  0000 R CNN
F 2 "Capacitor_SMD:C_0805_2012Metric_Pad1.15x1.40mm_HandSolder" H 9500 4000 50  0001 C CNN
F 3 "~" H 9500 4000 50  0001 C CNN
	1    9500 4000
	-1   0    0    1   
$EndComp
$Comp
L power:GND #PWR024
U 1 1
P 9500 4100
F 0 "#PWR024" H 9500 3850 50  0001 C CNN
F 1 "GND" H 9505 3927 50  0000 C CNN
F 2 "" H 9500 4100 50  0001 C CNN
F 3 "" H 9500 4100 50  0001 C CNN
	1    9500 4100
	1    0    0    -1  
$EndComp
$Comp
L power:+5V #PWR023
U 1 1
P 9500 3900
F 0 "#PWR023" H 9500 3750 50  0001 C CNN
F 1 "+5V" H 9515 4073 50  0000 C CNN
F 2 "" H 9500 3900 50  0001 C CNN
F 3 "" H 9500 3900 50  0001 C CNN
	1    9500 3900
	1    0    0    -1  
$EndComp
$Comp
L Connector:AudioJack4 J2
U 1 1
P 6100 5200
F 0 "J2" H 5770 5083 50  0000 R CNN
F 1 "AudioJack4" H 5770 5174 50  0000 R CNN
F 2 "phase:TRRS-PJ-320A-dual" H 6100 5200 50  0001 C CNN
F 3 "~" H 6100 5200 50  0001 C CNN
	1    6100 5200
	-1   0    0    1   
$EndComp
Wire Wire Line
	5800 4900 5800 5000
Wire Wire Line
	5800 5000 5900 5000
Wire Wire Line
	4700 4100 4600 4100
Wire Wire Line
	4600 4900 4700 4900
Wire Wire Line
	8900 4600 9000 4600
Wire Wire Line
	8900 4700 9000 4700
Wire Wire Line
	8900 4800 9000 4800
NoConn ~ 9000 4500
NoConn ~ 9000 4400
Wire Wire Line
	8900 5700 9000 5700
Wire Wire Line
	8900 5600 9000 5600
Wire Wire Line
	4600 4300 4700 4300
Wire Wire Line
	4600 4400 4700 4400
Wire Wire Line
	4600 4500 4700 4500
Wire Wire Line
	4600 5700 4700 5700
Wire Wire Line
	4600 6300 4700 6300
NoConn ~ 4700 5500
NoConn ~ 4700 4900
NoConn ~ 9000 5000
NoConn ~ 9000 5100
NoConn ~ 9000 5200
NoConn ~ 9000 5300
NoConn ~ 8650 3600
NoConn ~ 4700 4950
Wire Wire Line
	4600 6400 4700 6400
Text Label 5700 5100 0    50   ~ 0
SDA
Text Label 4800 5200 2    50   ~ 0
SDA
Text Label 4800 5100 2    50   ~ 0
SCL
NoConn ~ 4700 6500
NoConn ~ 4700 6600
NoConn ~ 4700 6700
NoConn ~ 4700 6800
Wire Wire Line
	9000 4500 8900 4500
Wire Wire Line
	5100 5100 5900 5100
Wire Wire Line
	5300 5200 5900 5200
Wire Wire Line
	4600 5100 4800 5100
Wire Wire Line
	4600 5200 4800 5200
$EndSCHEMATC
